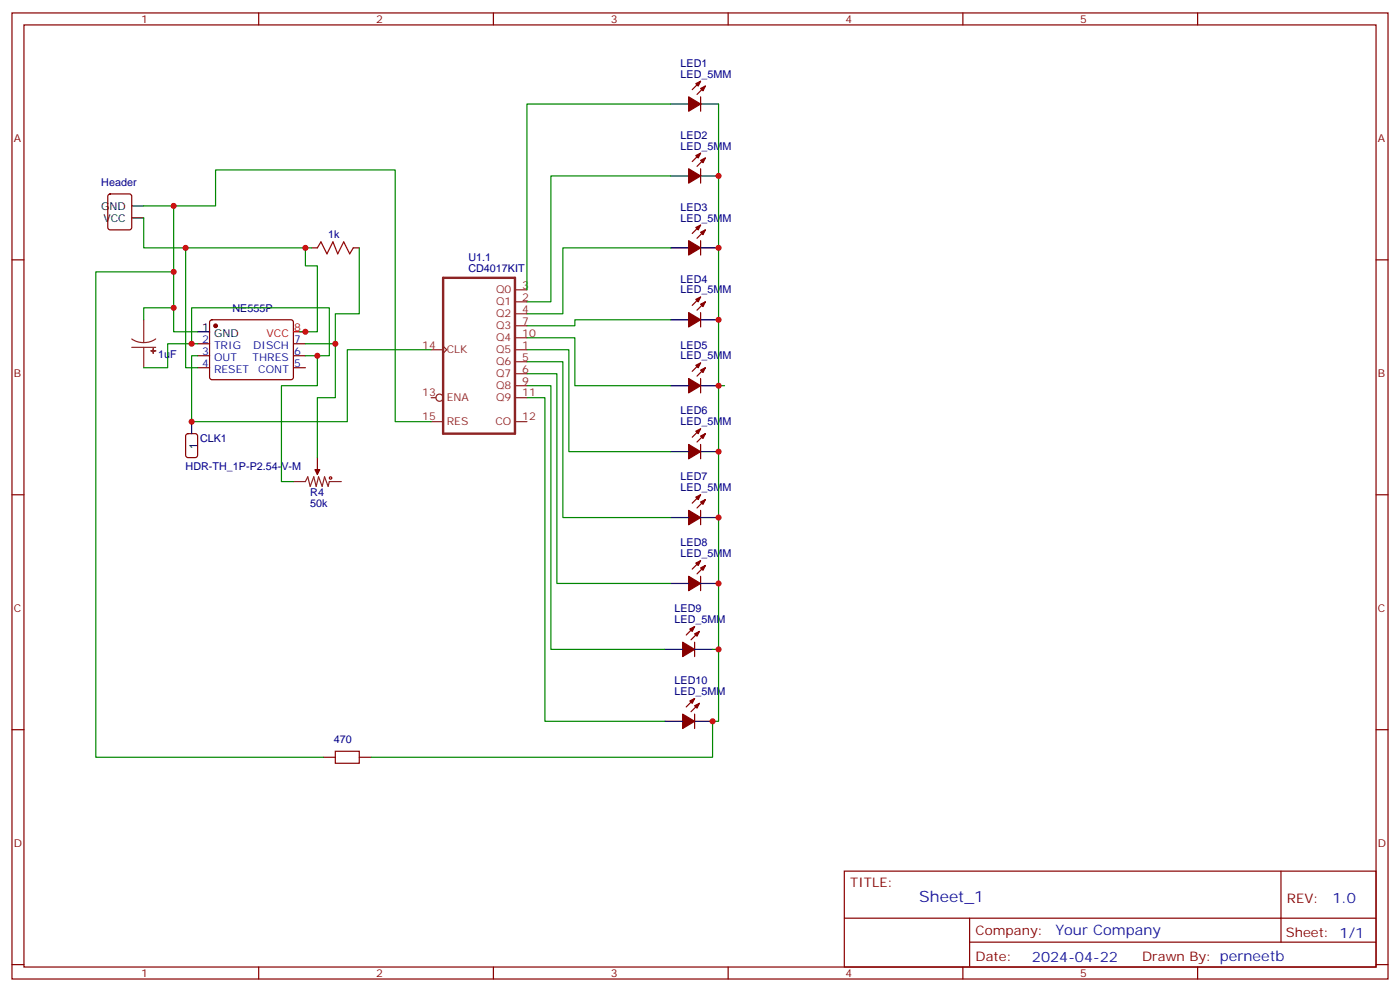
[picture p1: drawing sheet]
<svg xmlns="http://www.w3.org/2000/svg" width="412mm" height="292mm" viewBox="0 0 412 292" stroke-linecap="round" stroke-linejoin="round" font-family="sans-serif">
<g fill="none" stroke="#870000" stroke-width=".35">
<path d="M3.5 3.8h405.4v284.3h-405.4zM7.1 7.3h398.2v277.3h-398.2zM76.2 3.8v3.5M145.3 3.8v3.5M214.5 3.8v3.5M283.6 3.8v3.5M352.8 3.8v3.5M206.4 28.5v4.2M206.4 23.9l-2.5 2.5M207.8 25.3l-2.5 2.5M32 57.3l.5-.2h5.6l.7 .4v9.5l-.5 .6-5.8 .1-.7-.5-.1-9.4zM206.4 49.7v4.2"/>
<path d="M206.4 45.1l-2.5 2.5M207.8 46.5l-2.5 2.5M3.5 76.5h3.6M91.7 73h1.8M104.1 73h1.7M206.4 70.8v4.3M206.4 66.3l-2.5 2.4M207.8 67.7l-2.5 2.4M405.3 76.5h3.6M62 94.3l.4-.2h23.3l.5 .2 .2 .5v16.5l-.7 .5-23.5-.1-.5-.6v-16.3zM206.4 92v4.2M206.4 87.4l-2.5 2.5"/>
<path d="M207.8 88.8l-2.5 2.5M58.2 101.2h3.5M58.2 104.7h3.5M58.2 108.2h3.5M86.4 101.2h3.6M86.4 104.7h3.6M86.4 108.2h3.6M206.4 111.4v4.2M206.4 106.8l-2.5 2.5M207.8 108.2l-2.5 2.5M93.5 134.7v3.5M206.4 130.8v4.2"/>
<path d="M206.4 126.2l-2.5 2.5M207.8 127.6l-2.5 2.5M3.5 145.6h3.6M206.4 150.2v4.2M206.4 145.6l-2.5 2.5M207.8 147l-2.5 2.5M405.3 145.6h3.6M206.4 169.6v4.2M206.4 165l-2.5 2.5M207.8 166.4l-2.5 2.5M204.6 189v4.3M204.6 184.4l-2.5 2.5"/>
<path d="M206 185.8l-2.4 2.5M3.5 214.8h3.6M204.6 210.2v4.2M204.6 205.6l-2.5 2.5M206 207l-2.4 2.5M405.3 214.8h3.6M95.2 222.9h3.6M105.8 222.9h3.6M248.7 256.4h156.6v28.2h-156.6zM377.3 256.4v20.9M248.7 270.2h156.5M285.6 277.3h119.6"/>
<path d="M285.6 270.2v14.2M3.5 283.9h3.6M76.2 284.6v3.5M145.3 284.6v3.5M214.5 284.6v3.5M283.6 284.6v3.5M352.8 284.6v3.5M405.3 283.9h3.6"/>
</g>
<path d="M130.5 81.8h21.2v45.8h-21.2z" fill="none" stroke="#8c2424" stroke-width=".71"/>
<g fill="none" stroke="#8c2424" stroke-width=".35">
<path d="M38.8 99.8l1.7 .8 1.8 .2M42.3 94.1v6.7M45.9 99.8l-1.7 .8-1.9 .2M151.7 88.8h3.5M151.7 85.3h3.5M151.7 92.4h3.5M151.7 95.9h3.5M151.7 99.4h3.5M38.8 102.2h7.1M42.3 102.2v6M127 102.9h3.5M127 117.1h1.4"/>
<path d="M130.5 101.9l1.1 1-1.1 1.1M151.7 102.9h3.5M151.7 106.5h3.5M151.7 110h3.5M151.7 113.5h3.5M151.7 117.1h3.5M93.5 138.2v1.4M127 124.1h3.5M151.7 124.1h3.5M86.4 141.7h3.6l.7-1.4 .7 2.9 1-2.9 .7 2.9 .7-2.9 1.1 2.9 .7-2.9 1.1 2.9 .3-1.5h3.5"/>
<circle cx="129.5" cy="117.1" r="1.06"/>
</g>
<g fill="#870000" stroke="#870000" stroke-width=".35">
<path d="M205 24.6l1.4-.7-.7 1.4z"/>
<path d="M206.4 26l1.4-.7-.7 1.4z"/>
<path d="M202.8 28.5l3.6 2.1-3.6 2.1z"/>
<path d="M205 45.8l1.4-.7-.7 1.4z"/>
<path d="M206.4 47.2l1.4-.7-.7 1.4z"/>
<path d="M202.8 49.7l3.6 2.1-3.6 2.1z"/>
<path d="M205 67l1.4-.7-.7 1.4z"/>
<path d="M206.4 68.4l1.4-.7-.7 1.4z"/>
<path d="M202.8 70.8l3.6 2.2-3.6 2.1z"/>
<path d="M205 88.1l1.4-.7-.7 1.4z"/>
<path d="M206.4 89.5l1.4-.7-.7 1.4z"/>
<path d="M202.8 92l3.6 2.1-3.6 2.1z"/>
<path d="M205 107.5l1.4-.7-.7 1.4z"/>
<path d="M206.4 108.9l1.4-.7-.7 1.4z"/>
<path d="M202.8 111.4l3.6 2.1-3.6 2.1z"/>
<path d="M205 126.9l1.4-.7-.7 1.4z"/>
<path d="M206.4 128.3l1.4-.7-.7 1.4z"/>
<path d="M202.8 130.8l3.6 2.1-3.6 2.1z"/>
<path d="M205 146.3l1.4-.7-.7 1.4z"/>
<path d="M206.4 147.7l1.4-.7-.7 1.4z"/>
<path d="M202.8 150.2l3.6 2.1-3.6 2.1z"/>
<path d="M205 165.7l1.4-.7-.7 1.4z"/>
<path d="M206.4 167.1l1.4-.7-.7 1.5z"/>
<path d="M202.8 169.6l3.6 2.1-3.6 2.1z"/>
<path d="M203.2 185.1l1.4-.7-.7 1.4z"/>
<path d="M204.6 186.5l1.4-.7-.7 1.5z"/>
<path d="M201.1 189l3.5 2.1-3.5 2.2z"/>
<path d="M203.2 206.3l1.4-.7-.7 1.4z"/>
<path d="M204.6 207.7l1.4-.7-.7 1.4z"/>
<path d="M201.1 210.2l3.5 2.1-3.5 2.1z"/>
<path d="M92.8 138.2h1.4l-.7 1.4z"/>
<circle cx="63.5" cy="95.9" r=".53"/>
</g>
<g fill="none" stroke="#000" stroke-width=".35">
<path d="M197.6 30.6h5.2M206.4 30.6h5.3M197.6 51.8h5.2M206.4 51.8h5.3M38.8 60.6h3.5M38.8 64.1h3.5M197.6 73h5.2M206.4 73h5.3M58.2 97.6h3.5M197.6 94.1h5.2M206.4 94.1h5.3M197.6 113.5h5.2"/>
<path d="M206.4 113.5h5.3M56.4 124.1v3.5M197.6 132.9h5.2M206.4 132.9h5.3M197.6 152.3h5.2M206.4 152.3h5.3M197.6 171.7h5.2M206.4 171.7h5.3M195.8 191.1h5.3M204.6 191.1h5.3M195.8 212.3h5.3M204.6 212.3h5.3"/>
</g>
<g fill="none" stroke="#a10000" stroke-width=".35">
<path d="M93.5 73l1-1.8 1.8 3.5 1.8-3.5 1.4 3.5 1.7-3.5 1.8 3.5 1.1-1.7M98.8 221.1h7v3.5h-7z"/>
<circle cx="97.4" cy="140.7" r=".35"/>
</g>
<path d="M86.4 97.6h3.6" fill="none" stroke="#f00" stroke-width=".35"/>
<g fill="#8c2424" stroke="#8c2424" stroke-width=".35">
<path d="M44.4 103.3h1.5z"/>
<path d="M45.1 102.6l.1 1.4z"/>
</g>
<g fill="none" stroke="#008700" stroke-width=".35">
<path d="M197.6 30.6h-42.4v54.7M211.7 30.6v82.9h1.7M197.6 51.8h-35.3v37h-7.1M42.3 60.6h21.2v-10.6h52.9v74.1h10.6M42.3 64.1v8.9h49.4M51.2 60.6v37h7M54.7 73v35.2h3.5M90 73v5.2h3.5v19.4h-5.3M105.8 73v19.4h-7v24.7h-5.3v17.6M197.6 73h-31.8v19.4h-10.6M51.2 90.6h-8.9v3.5M51.2 80h-23v142.9h67"/>
<path d="M155.2 99.4h14.1v14.1h28.3M197.6 94.1h-28.3v1.8h-14.1M56.4 101.2v-10.6h40.6v14.1h-3.5M58.2 101.2h-8.8v7h-7.1M90 104.7h3.5v8.8h-10.6v28.2h3.5M90 101.2h8.8M127 102.9h-24.7v21.2h-45.9v-19.4h1.8M155.2 102.9h12.4v30h30M155.2 106.5h10.6v45.8h31.8M155.2 110h8.8v61.7h33.6M155.2 113.5h7.1v77.6h33.5M155.2 117.1h5.3v95.2h35.3"/>
<path d="M211.7 113.5v77.6h-1.8M211.7 191.1v21.2h-1.8v10.6h-100.5"/>
</g>
<path d="M54.9 127.8l.5-.2h2.1l.7 .5v5.9l-.5 .6-2.3 .1-.7-.5v-5.9z" fill="none" stroke="#900" stroke-width=".35"/>
<g fill="#c00">
<circle cx="54.7" cy="73" r=".88"/>
<circle cx="51.2" cy="60.6" r=".88"/>
<circle cx="90" cy="73" r=".88"/>
<circle cx="90" cy="97.6" r=".88"/>
<circle cx="51.2" cy="90.6" r=".88"/>
<circle cx="56.4" cy="101.2" r=".88"/>
<circle cx="93.5" cy="104.7" r=".88"/>
<circle cx="98.8" cy="101.2" r=".88"/>
<circle cx="211.7" cy="51.8" r=".88"/>
<circle cx="211.7" cy="73" r=".88"/>
<circle cx="211.7" cy="94.1" r=".88"/>
<circle cx="211.7" cy="113.5" r=".88"/>
<circle cx="211.7" cy="132.9" r=".88"/>
<circle cx="211.7" cy="152.3" r=".88"/>
<circle cx="211.7" cy="171.7" r=".88"/>
<circle cx="211.7" cy="191.1" r=".88"/>
<circle cx="209.9" cy="212.3" r=".88"/>
<circle cx="51.2" cy="80" r=".88"/>
<circle cx="56.4" cy="124.1" r=".88"/>
</g>
<text font-size="4.6" fill="#00f" x="270.8" y="265.4">Sheet_1</text>
<g font-size="4.2" fill="#00f">
<text x="392.5" y="265.7">1.0</text>
<text x="310.9" y="275.2">Your Company</text>
<text x="304" y="283">2024-04-22</text>
</g>
<g font-size="3.9" fill="#800">
<text x="250.5" y="261">TITLE:</text>
<text x="379.1" y="265.7">REV:</text>
<text x="287.4" y="275.2">Company:</text>
<text x="378.7" y="275.8">Sheet: 1/1</text>
<text x="287.4" y="282.9">Date:</text>
<text x="336.4" y="282.9">Drawn By: perneetb</text>
</g>
<g font-size="3.2" fill="#800">
<text x="41.6" y="6.8">1</text>
<text x="110.8" y="6.8">2</text>
<text x="179.9" y="6.8">3</text>
<text x="249.1" y="6.8">4</text>
<text x="318.2" y="6.8">5</text>
<text x="4.1" y="41.9">A</text>
<text x="405.9" y="41.9">A</text>
<text x="4.1" y="111.1">B</text>
<text x="405.9" y="111.1">B</text>
<text x="4.1" y="180.2">C</text>
<text x="405.9" y="180.2">C</text>
<text x="4.1" y="249.3">D</text>
<text x="405.9" y="249.3">D</text>
<text x="41.6" y="287.6">1</text>
<text x="110.8" y="287.6">2</text>
<text x="179.9" y="287.6">3</text>
<text x="249.1" y="287.6">4</text>
<text x="318.2" y="287.6">5</text>
</g>
<g font-size="3.2" fill="#000080">
<text x="200.5" y="22.9">LED_5MM</text>
<text x="200.5" y="19.7">LED1</text>
<text x="200.5" y="40.9">LED2</text>
<text x="200.5" y="44">LED_5MM</text>
<text x="29.8" y="54.7">Header</text>
<text x="200.5" y="65.2">LED_5MM</text>
<text x="200.5" y="62">LED3</text>
<text x="96.7" y="70.1">1k</text>
<text x="138" y="76.8">U1.1</text>
<text x="138" y="80.2">CD4017KIT</text>
<text x="200.5" y="83.2">LED4</text>
<text x="200.5" y="86.4">LED_5MM</text>
<text x="68.5" y="91.7">NE555P</text>
<text x="46.6" y="105.5">1uF</text>
<text x="200.5" y="105.8">LED_5MM</text>
<text x="200.5" y="102.6">LED5</text>
<text x="200.5" y="125.2">LED_5MM</text>
<text x="200.5" y="122">LED6</text>
<text x="58.9" y="130.2">CLK1</text>
<text x="54.7" y="138.2">HDR-TH_1P-P2.54-V-M</text>
<text x="200.5" y="141.4">LED7</text>
<text x="91.4" y="149.2">50k</text>
<text x="91.4" y="146">R4</text>
<text x="200.5" y="144.6">LED_5MM</text>
<text x="200.5" y="160.8">LED8</text>
<text x="200.5" y="164">LED_5MM</text>
<text x="198.7" y="183.4">LED_5MM</text>
<text x="198.7" y="180.2">LED9</text>
<text x="198.7" y="201.4">LED10</text>
<text x="198.7" y="204.5">LED_5MM</text>
<text x="98.3" y="218.7">470</text>
</g>
<g font-size="3.2">
<text x="29.8" y="61.7">GND</text>
<text x="30.4" y="65.2">VCC</text>
<text x="59.5" y="97.3">1</text>
<text x="63" y="99.1">GND</text>
<text x="58" y="132.2" transform="rotate(-90 58 132.2)">1</text>
</g>
<g font-size="3.2" fill="#8d2323">
<text x="146.1" y="89.9">Q1</text>
<text x="146.1" y="86.4">Q0</text>
<text x="153.8" y="88.5">2</text>
<text x="153.8" y="84.9">3</text>
<text x="146.1" y="93.4">Q2</text>
<text x="153.8" y="92">4</text>
<text x="153.8" y="95.5">7</text>
<text x="146.1" y="96.9">Q3</text>
<text x="146.1" y="100.5">Q4</text>
<text x="153.8" y="99.1">10</text>
<text x="124.4" y="102.6">14</text>
<text x="131.6" y="104">CLK</text>
<text x="146.1" y="104">Q5</text>
<text x="146.1" y="107.5">Q6</text>
<text x="153.8" y="102.6">1</text>
<text x="153.8" y="106.1">5</text>
<text x="146.1" y="111.1">Q7</text>
<text x="153.8" y="109.6">6</text>
<text x="153.8" y="113.2">9</text>
<text x="124.4" y="116.7">13</text>
<text x="131.6" y="118.1">ENA</text>
<text x="146.1" y="114.6">Q8</text>
<text x="146.1" y="118.1">Q9</text>
<text x="153.8" y="116.7">11</text>
<text x="124.4" y="123.8">15</text>
<text x="131.6" y="125.2">RES</text>
<text x="145.9" y="125.2">CO</text>
<text x="153.8" y="123.8">12</text>
</g>
<g font-size="3.2" fill="#00f">
<text x="59.5" y="100.8">2</text>
<text x="86.6" y="100.8">7</text>
<text x="59.5" y="104.4">3</text>
<text x="59.5" y="107.9">4</text>
<text x="63" y="102.6">TRIG</text>
<text x="63" y="106.1">OUT</text>
<text x="74.4" y="106.1">THRES</text>
<text x="74.6" y="102.6">DISCH</text>
<text x="86.6" y="107.9">5</text>
<text x="86.6" y="104.4">6</text>
<text x="63" y="109.6">RESET</text>
<text x="76.1" y="109.6">CONT</text>
</g>
<g font-size="3.2" fill="#f00">
<text x="78.5" y="99.1">VCC</text>
<text x="86.6" y="97.3">8</text>
</g>
</svg>
